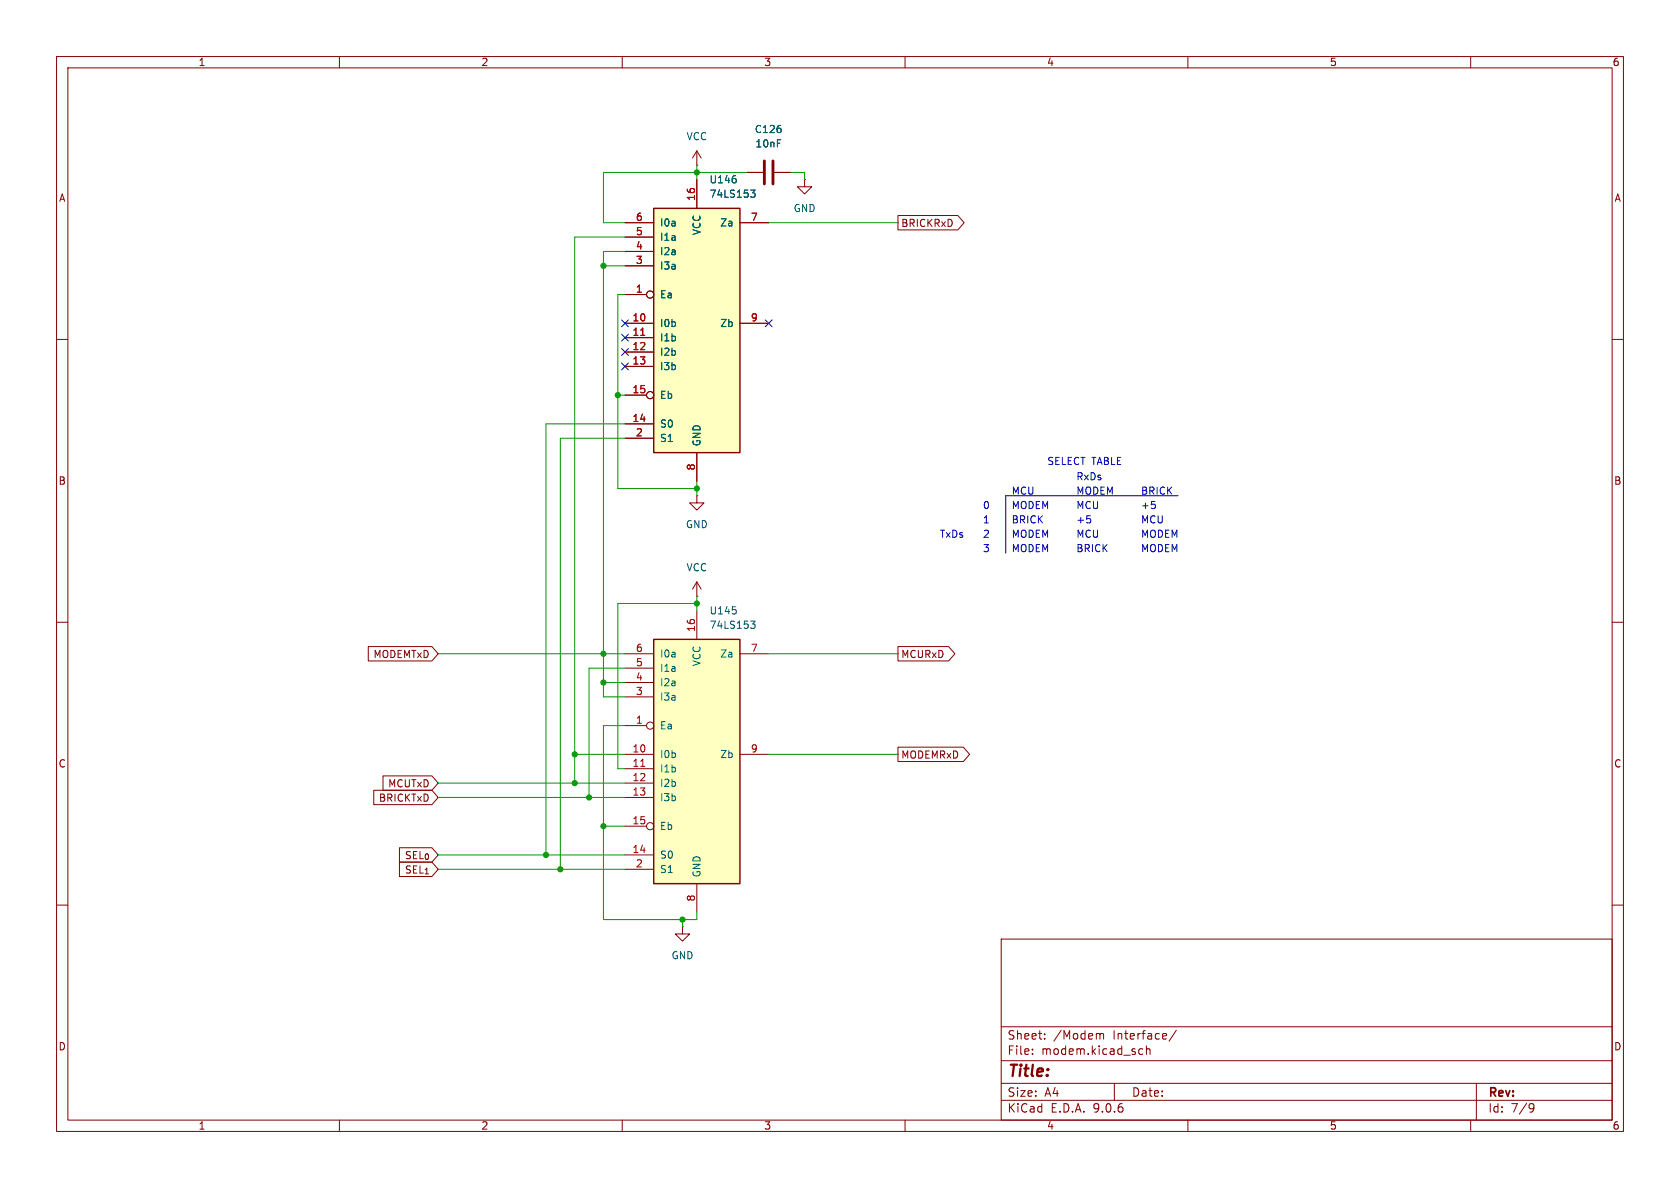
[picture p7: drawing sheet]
<svg xmlns="http://www.w3.org/2000/svg" width="297mm" height="210mm" viewBox="0 0 297 210" stroke-linecap="round" stroke-linejoin="round" font-family="sans-serif">
<g fill="none" stroke="#840000" stroke-width=".18">
<path d="M10 10h277v190h-277zM12 12h273v186h-273zM60 10v2M110 10v2M160 10v2M210 10v2M260 10v2M123.2 29.2h.1M123.2 26.7v2.5M123.2 26.7l-.8 1.2M123.2 26.7l.8 1.2M132.1 30.5h2.8"/>
<path d="M136.9 30.5h2.8M142.2 31.8v1.2h1.3l-1.3 1.3-1.2-1.3h1.2M142.2 31.8h.1M10 60h2M285 60h2M10 110h2M123.2 105.4h.1M123.2 102.9l-.8 1.2M123.2 102.9l.8 1.2M123.2 102.9v2.5M285 110h2M10 160h2"/>
<path d="M177 166h108v32h-108zM285 160h2M60 198v2M110 198v2M160 198v2M177 194.5h108M177 191.5h108M177 187.5h108M177 181.5h108M182.5 186.3v.1M182.5 185.5v.1M184.7 183.6v.1"/>
<path d="M184.7 182.8v.1M194.2 182.7l.3 .2M194.5 182.9v.8M194.5 182.9l.2-.2 .3 .1 .1 .9M197 191.5v3M201.5 186.3h.5M201.5 185.5h.5M202.7 185.5l.2-.1 .3 .1 .1 .9M202.7 184.9v1.5M208 182.1l-1.3 2M210 198v2M260 198v2"/>
<path d="M261 191.5v6.5M270.6 195.1l.5 .1a.99 .99 0 0 1-.4 1.4h-.2M271.2 195.7l-.3 .3h-.3"/>
</g>
<path d="M135.1 28.4v4.1M136.7 28.4v4.1" fill="none" stroke="#840000" stroke-width=".51"/>
<path d="M115.6 36.8h15.2v43.2h-15.2z" fill="#ffffc2"/>
<path d="M115.6 36.8h15.2v43.2h-15.2z" fill="none" stroke="#840000" stroke-width=".25"/>
<g fill="none" stroke="#840000" stroke-width=".18">
<path d="M110.5 39.4h5.1M123.2 31.8v5M130.8 39.4h5.1M110.5 41.9h5.1M110.5 44.5h5.1M110.5 47h5.1M110.5 52.1h3.8M110.5 57.2h5.1M110.5 59.7h5.1M130.8 57.2h5.1M110.5 62.2h5.1M110.5 64.8h5.1"/>
<path d="M110.5 69.9h3.8M110.5 74.9h5.1M110.5 77.5h5.1M123.2 87.6v1.3h1.3l-1.3 1.3-1.3-1.3h1.3M123.2 87.6h.1M123.2 80v5.1M120.6 163.8v1.3h1.3l-1.3 1.3-1.2-1.3h1.2M120.6 163.8h.1"/>
<circle cx="114.9" cy="52.1" r=".63"/>
<circle cx="114.9" cy="69.8" r=".63"/>
</g>
<path d="M113.3 59.3h.7" fill="none" stroke="#a90000" stroke-width=".18"/>
<path d="M130.1 31.7v.5M132.7 33.6h.8l-.4 .5 .3 .1 .1 .4-.3 .3h-.3" fill="none" stroke="#006464" stroke-width=".18"/>
<path d="M115.6 113h15.2v43.2h-15.2z" fill="#ffffc2"/>
<path d="M115.6 113h15.2v43.2h-15.2z" fill="none" stroke="#840000" stroke-width=".25"/>
<g fill="none" stroke="#840000" stroke-width=".18">
<path d="M110.5 39.4h5.1M123.2 31.8v5M130.8 39.4h5.1M132.1 30.5h2.8M136.9 30.5h2.8M158.7 38.1h10.6l1.1 1.3-1.1 1.2h-10.6zM110.5 41.9h5.1M110.5 44.5h5.1M110.5 47h5.1M110.5 52.1h3.8M110.5 57.2h5.1M110.5 59.7h5.1"/>
<path d="M130.8 57.2h5.1M110.5 62.2h5.1M110.5 64.8h5.1M110.5 69.9h3.8M110.5 74.9h5.1M110.5 77.5h5.1M123.2 80v5.1M65.1 114.3h11.3l1.1 1.3-1.1 1.2h-11.3zM110.5 115.6h5.1M110.5 118.1h5.1M123.2 108v5M130.8 115.6h5.1"/>
<path d="M158.7 114.3h9l1.1 1.3-1.1 1.2h-9zM66.1 139.7h10.3l1.1 1.3-1.1 1.2h-10.3zM67.7 137.2h8.7l1.1 1.2-1.1 1.3h-8.7zM110.5 120.7h5.1M110.5 123.2h5.1M110.5 128.3h3.8M110.5 133.4h5.1M110.5 135.9h5.1M110.5 138.4h5.1M130.8 133.4h5.1M158.7 132.1h11.6l1.1 1.3-1.1 1.2h-11.6zM70.6 149.9h5.8l1.1 1.2-1.1 1.3h-5.8z"/>
<path d="M70.6 152.4h5.8l1.1 1.3-1.1 1.2h-5.8zM110.5 141h5.1M110.5 146.1h3.8M110.5 151.1h5.1M110.5 153.7h5.1M123.2 156.2v5.1"/>
<circle cx="114.9" cy="52.1" r=".63"/>
<circle cx="114.9" cy="69.8" r=".63"/>
<circle cx="114.9" cy="128.3" r=".63"/>
<circle cx="114.9" cy="146" r=".63"/>
</g>
<path d="M113.3 59.3h.7M113.3 135.5h.7" fill="none" stroke="#a90000" stroke-width=".18"/>
<path d="M130.1 31.7v.5M132.7 33.6h.8l-.4 .5 .3 .1 .1 .4-.3 .3h-.3M130.1 107.9v.5M132.7 109.8h.8l-.4 .5 .3 .1 .1 .4-.3 .3h-.3" fill="none" stroke="#006464" stroke-width=".18"/>
<path d="M192.2 91.2h.6M192.7 91.7l.1 .2-.1 .5M203.6 88.6h.6M204.1 89.2l.2 .2-.2 .4M208.3 87.6h-30.5v10.2" fill="none" stroke="#0000c2" stroke-width=".18"/>
<g fill="none" stroke="#009600" stroke-width=".18">
<path d="M123.2 29.2v2.6M132.1 30.5h-25.4v8.9h3.8M135.9 39.4h22.8M139.7 30.5h2.5v1.3M106.7 47h3.8M110.5 41.9h-8.9v96.5M110.5 44.5h-3.8v78.7h3.8M110.5 52.1h-1.3v34.3h14M109.2 69.9h1.3M110.5 74.9h-14v76.2M110.5 77.5h-11.4v76.2M123.2 85.1v2.5"/>
<path d="M77.5 115.6h33M110.5 118.1h-6.4v22.9M123.2 105.4v2.6M123.2 106.7h-14v29.2h1.3M135.9 115.6h22.8M77.5 138.4h33M101.6 133.4h8.9M106.7 120.7h3.8M110.5 128.3h-3.8v34.3h16.5v-1.3M135.9 133.4h22.8M77.5 141h33M77.5 151.1h33"/>
<path d="M77.5 153.7h33M106.7 146.1h3.8M120.6 162.6v1.2"/>
</g>
<path d="M109.9 59.1l1.2 1.2M109.9 56.5l1.2 1.3M111.1 59.1l-1.2 1.2M111.1 56.5l-1.2 1.3M135.3 56.5l1.2 1.3M136.5 56.5l-1.2 1.3M109.9 64.2l1.2 1.2M109.9 61.6l1.2 1.2M111.1 64.2l-1.2 1.2M111.1 61.6l-1.2 1.2" fill="none" stroke="#000084" stroke-width=".18"/>
<g fill="#009600" stroke="#009600" stroke-width=".18">
<circle cx="99.1" cy="153.7" r=".46"/>
<circle cx="106.7" cy="146.1" r=".46"/>
<circle cx="96.5" cy="151.1" r=".46"/>
<circle cx="101.6" cy="138.4" r=".46"/>
<circle cx="120.6" cy="162.6" r=".46"/>
<circle cx="101.6" cy="133.4" r=".46"/>
<circle cx="106.7" cy="115.6" r=".46"/>
<circle cx="106.7" cy="120.7" r=".46"/>
<circle cx="106.7" cy="47" r=".46"/>
<circle cx="123.2" cy="30.5" r=".46"/>
<circle cx="109.2" cy="69.9" r=".46"/>
<circle cx="104.1" cy="141" r=".46"/>
<circle cx="123.2" cy="86.4" r=".46"/>
<circle cx="123.2" cy="106.7" r=".46"/>
</g>
<text font-size="2.8" fill="#840000" x="178" y="190.9">Title:</text>
<g font-size="2.1" fill="#840000">
<text x="178" y="184">Sheet:</text>
<text x="186.2" y="184">/Modem</text>
<text x="196.8" y="184">Interface/</text>
<text x="178" y="186.7">File:</text>
<text x="184.1" y="186.7">modem.kicad_sch</text>
<text x="178" y="196.9">KiCad</text>
<text x="178" y="194.1">Size:</text>
<text x="184.7" y="194.1">A4</text>
<text x="185.7" y="196.9">E.D.A.</text>
<text x="193.3" y="196.9">9.0.6</text>
<text x="200" y="194.1">Date:</text>
<text x="263" y="194.3">Rev:</text>
<text x="263" y="196.9">Id:</text>
<text x="267.1" y="196.9">7/9</text>
</g>
<g font-size="1.8" fill="#840000">
<text x="35" y="11.9">1</text>
<text x="85" y="11.9">2</text>
<text x="135" y="11.9">3</text>
<text x="185" y="11.9">4</text>
<text x="235" y="11.9">5</text>
<text x="285" y="11.9">6</text>
<text x="10.3" y="35.9">A</text>
<text x="285.3" y="35.9">A</text>
<text x="159.2" y="40.3">BRICKRxD</text>
<text x="10.3" y="85.9">B</text>
<text x="285.3" y="85.9">B</text>
<text x="65.9" y="116.5">MODEMTxD</text>
<text x="159.2" y="116.5">MCURxD</text>
<text x="10.3" y="135.9">C</text>
<text x="159.2" y="134.3">MODEMRxD</text>
<text x="285.3" y="135.9">C</text>
<text x="66.9" y="141.9">BRICKTxD</text>
<text x="68.5" y="139.4">MCUTxD</text>
<text x="71.4" y="152.1">SEL_{0}</text>
<text x="71.4" y="154.6">SEL_{1}</text>
<text x="10.3" y="185.9">D</text>
<text x="285.3" y="185.9">D</text>
<text x="35" y="199.9">1</text>
<text x="85" y="199.9">2</text>
<text x="135" y="199.9">3</text>
<text x="185" y="199.9">4</text>
<text x="235" y="199.9">5</text>
<text x="285" y="199.9">6</text>
</g>
<g font-size="1.8" fill="#006464">
<text x="133.3" y="23.7">C126</text>
<text x="121.3" y="25">VCC</text>
<text x="133.5" y="26.3">10nF</text>
<text x="125.3" y="35.2">74LS153</text>
<text x="125.3" y="32.6">U146</text>
<text x="116.6" y="40.2">I0a</text>
<text x="124.1" y="41.7" transform="rotate(-90 124.1 41.7)">VCC</text>
<text x="127.2" y="40.2">Za</text>
<text x="140.2" y="37.7">GND</text>
<text x="116.6" y="42.8">I1a</text>
<text x="116.6" y="45.3">I2a</text>
<text x="116.6" y="47.9">I3a</text>
<text x="116.6" y="52.9">Ea</text>
<text x="116.6" y="58">I0b</text>
<text x="127.2" y="58">Zb</text>
<text x="116.6" y="60.6">I1b</text>
<text x="116.6" y="63.1">I2b</text>
<text x="116.6" y="65.6">I3b</text>
<text x="116.6" y="70.7">Eb</text>
<text x="116.6" y="75.8">S0</text>
<text x="116.6" y="78.3">S1</text>
<text x="124.1" y="79" transform="rotate(-90 124.1 79)">GND</text>
<text x="121.2" y="93.6">GND</text>
<text x="121.3" y="101.2">VCC</text>
<text x="125.3" y="111.4">74LS153</text>
<text x="125.3" y="108.8">U145</text>
<text x="116.6" y="116.4">I0a</text>
<text x="116.6" y="119">I1a</text>
<text x="124.1" y="117.9" transform="rotate(-90 124.1 117.9)">VCC</text>
<text x="127.2" y="116.4">Za</text>
<text x="116.6" y="121.5">I2a</text>
<text x="116.6" y="124.1">I3a</text>
<text x="116.6" y="129.1">Ea</text>
<text x="116.6" y="134.2">I0b</text>
<text x="116.6" y="136.8">I1b</text>
<text x="127.2" y="134.2">Zb</text>
<text x="116.6" y="139.3">I2b</text>
<text x="116.6" y="141.8">I3b</text>
<text x="116.6" y="146.9">Eb</text>
<text x="116.6" y="152">S0</text>
<text x="116.6" y="154.5">S1</text>
<text x="124.1" y="155.2" transform="rotate(-90 124.1 155.2)">GND</text>
<text x="118.6" y="169.8">GND</text>
</g>
<g font-size="1.8" fill="#a90000">
<text x="122.9" y="35.6" transform="rotate(-90 122.9 35.6)">16</text>
<text x="112.3" y="39.1">6</text>
<text x="112.3" y="41.7">5</text>
<text x="132.6" y="39.1">7</text>
<text x="112.3" y="44.2">4</text>
<text x="112.3" y="46.7">3</text>
<text x="112.3" y="51.8">1</text>
<text x="111.7" y="56.9">10</text>
<text x="111.7" y="59.4">11</text>
<text x="132.6" y="56.9">9</text>
<text x="111.7" y="62">12</text>
<text x="111.7" y="64.5">13</text>
<text x="111.7" y="69.6">15</text>
<text x="111.7" y="74.7">14</text>
<text x="112.3" y="77.2">2</text>
<text x="122.9" y="83.3" transform="rotate(-90 122.9 83.3)">8</text>
<text x="122.9" y="111.8" transform="rotate(-90 122.9 111.8)">16</text>
<text x="112.3" y="115.3">6</text>
<text x="112.3" y="117.9">5</text>
<text x="132.6" y="115.3">7</text>
<text x="112.3" y="120.4">4</text>
<text x="112.3" y="122.9">3</text>
<text x="112.3" y="128">1</text>
<text x="111.7" y="133.1">10</text>
<text x="111.7" y="135.6">11</text>
<text x="132.6" y="133.1">9</text>
<text x="111.7" y="138.2">12</text>
<text x="111.7" y="140.7">13</text>
<text x="111.7" y="145.8">15</text>
<text x="111.7" y="150.9">14</text>
<text x="112.3" y="153.4">2</text>
<text x="122.9" y="159.5" transform="rotate(-90 122.9 159.5)">8</text>
</g>
<g font-size="1.8" fill="#0000c2">
<text x="185" y="82.4">SELECT TABLE</text>
<text x="178.8" y="87.8">MCU</text>
<text x="190.2" y="85.2">RxDs</text>
<text x="190.2" y="87.8">MODEM</text>
<text x="201.6" y="87.8">BRICK</text>
<text x="166.1" y="95.4">TxDs</text>
<text x="173.7" y="90.3">0</text>
<text x="173.7" y="92.8">1</text>
<text x="173.7" y="95.4">2</text>
<text x="178.8" y="90.3">MODEM</text>
<text x="178.8" y="92.8">BRICK</text>
<text x="178.8" y="95.4">MODEM</text>
<text x="190.2" y="90.3">MCU</text>
<text x="190.2" y="92.8">+5</text>
<text x="190.2" y="95.4">MCU</text>
<text x="201.6" y="90.3">+5</text>
<text x="201.6" y="92.8">MCU</text>
<text x="201.6" y="95.4">MODEM</text>
<text x="173.7" y="97.9">3</text>
<text x="178.8" y="97.9">MODEM</text>
<text x="190.2" y="97.9">BRICK</text>
<text x="201.6" y="97.9">MODEM</text>
</g>
</svg>
